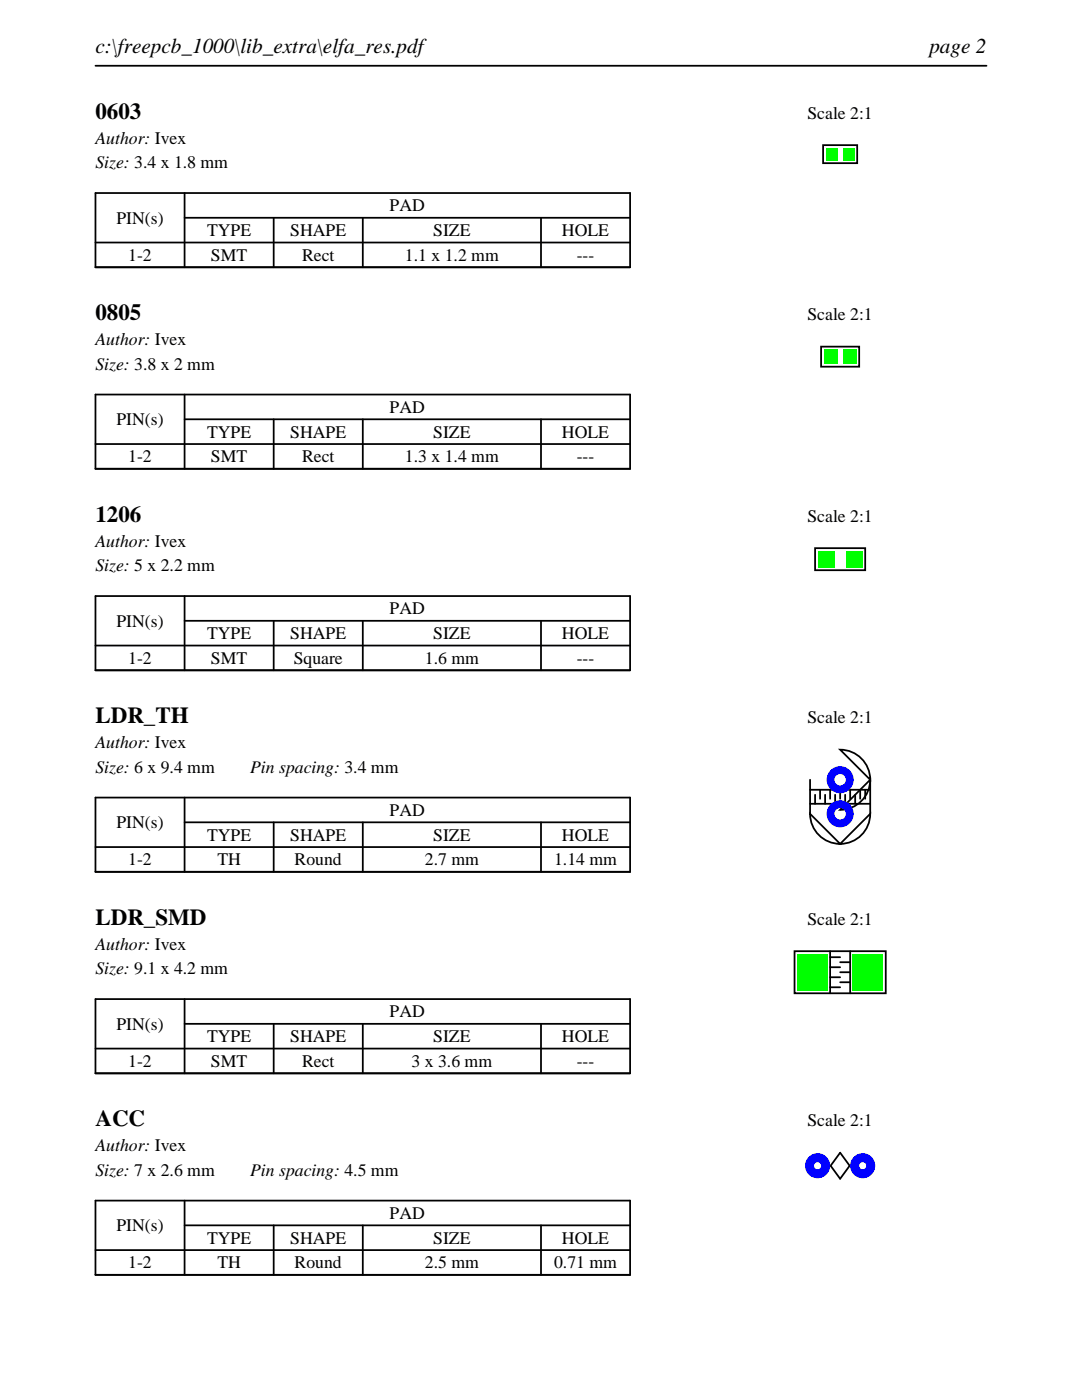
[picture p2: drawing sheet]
<svg xmlns="http://www.w3.org/2000/svg" width="216mm" height="279mm" viewBox="0 0 216 279" stroke-linecap="round" stroke-linejoin="round" font-family="sans-serif">
<path d="M19 13.1h177.8M19 38.5h106.7v14.8h-106.7zM36.8 38.5v14.8M19 48.4h106.7M36.8 43.5h88.9M54.6 43.5v9.8M72.4 43.5v9.8M107.9 43.5v9.8" fill="none" stroke="#000" stroke-width=".35"/>
<path d="M164.2 29h6.8v3.6h-6.8z" fill="none" stroke="#000" stroke-width=".36"/>
<g fill="#0f0">
<path d="M164.8 29.6h2.2v2.4h-2.2z"/>
<path d="M168.2 29.6h2.2v2.4h-2.2z"/>
</g>
<path d="M19 78.7h106.7v14.9h-106.7zM36.8 78.7v14.9M19 88.6h106.7M36.8 83.7h88.9M54.6 83.7v9.9M72.4 83.7v9.9M107.9 83.7v9.9" fill="none" stroke="#000" stroke-width=".35"/>
<path d="M163.8 69.2h7.6v4h-7.6z" fill="none" stroke="#000" stroke-width=".36"/>
<g fill="#0f0">
<path d="M164.4 69.8h2.6v2.8h-2.6z"/>
<path d="M168.2 69.8h2.6v2.8h-2.6z"/>
</g>
<path d="M19 119h106.7v14.8h-106.7zM36.8 119v14.8M19 128.8h106.7M36.8 123.9h88.9M54.6 123.9v9.9M72.4 123.9v9.9M107.9 123.9v9.9" fill="none" stroke="#000" stroke-width=".35"/>
<path d="M162.6 109.4h10v4.4h-10z" fill="none" stroke="#000" stroke-width=".36"/>
<g fill="#0f0">
<path d="M163.2 110h3.2v3.2h-3.2z"/>
<path d="M168.8 110h3.2v3.2h-3.2z"/>
</g>
<path d="M19 159.2h106.7v14.8h-106.7zM36.8 159.2v14.8M19 169.1h106.7M36.8 164.1h88.9M54.6 164.1v9.9M72.4 164.1v9.9M107.9 164.1v9.9" fill="none" stroke="#000" stroke-width=".35"/>
<g fill="none" stroke="#000" stroke-width=".36">
<path d="M161.6 155.6v6.8zM161.6 157.6h12zM162.6 158.6v1.8zM163.6 157.6v1.8zM164.6 158.6v1.8zM165.6 157.6v1.8zM166.6 158.6v1.8zM167.6 149.6a6 6 0 0 1 6 6zM167.6 157.6v1.8zM168.6 158.6v1.8zM169.6 157.6v1.8zM170.6 158.6v1.8z"/>
<path d="M171.6 157.6v1.8zM172.6 157.6v1.8zM173.6 155.6a6 6 0 0 1-6 6zM173.6 155.6v6.8zM161.6 162.4l6 6a6 6 0 0 1-6-6zM161.6 160.4h12zM173.6 162.4a6 6 0 0 1-6 6z"/>
</g>
<g fill="#00f">
<path d="M164.9 162.4a2.7 2.7 0 0 0 5.4 0 2.7 2.7 0 0 0-5.4 0zM166.5 162.4a1.15 1.15 0 0 1 2.3 0 1.15 1.15 0 0 1-2.3 0z"/>
<path d="M164.9 155.6a2.7 2.7 0 0 0 5.4 0 2.7 2.7 0 0 0-5.4 0zM166.5 155.6a1.15 1.15 0 0 1 2.3 0 1.15 1.15 0 0 1-2.3 0z"/>
</g>
<path d="M19 199.4h106.7v14.8h-106.7zM36.8 199.4v14.8M19 209.3h106.7M36.8 204.3h88.9M54.6 204.3v9.9M72.4 204.3v9.9M107.9 204.3v9.9" fill="none" stroke="#000" stroke-width=".35"/>
<path d="M158.5 189.8h18.2v8.4h-18.2zM165.6 189.8v8.4zM165.6 197h2zM165.6 195h2zM165.6 193h2zM165.6 191h2zM167.6 196h2zM167.6 194h2zM167.6 192h2zM169.6 189.8v8.4z" fill="none" stroke="#000" stroke-width=".36"/>
<g fill="#0f0">
<path d="M159.1 190.4h6v7.2h-6z"/>
<path d="M170.1 190.4h6v7.2h-6z"/>
</g>
<path d="M19 239.6h106.7v14.8h-106.7zM36.8 239.6v14.8M19 249.5h106.7M36.8 244.5h88.9M54.6 244.5v9.9M72.4 244.5v9.9M107.9 244.5v9.9" fill="none" stroke="#000" stroke-width=".35"/>
<path d="M165.7 232.6l1.9 2.6zM167.6 230l1.9 2.6zM167.6 230l-1.9 2.6zM169.5 232.6l-1.9 2.6z" fill="none" stroke="#000" stroke-width=".36"/>
<g fill="#00f">
<path d="M160.6 232.6a2.5 2.5 0 0 0 5 0 2.5 2.5 0 0 0-5 0zM162.4 232.6a.75 .75 0 0 1 1.5 0 .75 .75 0 0 1-1.5 0z"/>
<path d="M169.6 232.6a2.5 2.5 0 0 0 5 0 2.5 2.5 0 0 0-5 0zM171.4 232.6a.75 .75 0 0 1 1.5 0 .75 .75 0 0 1-1.5 0z"/>
</g>
<g font-size="4.6">
<text x="19" y="23.7">0603</text>
<text x="19" y="63.9">0805</text>
<text x="19" y="104.1">1206</text>
<text x="19" y="144.4">LDR_TH</text>
<text x="19" y="184.6">LDR_SMD</text>
<text x="19" y="224.8">ACC</text>
</g>
<g font-size="4.2">
<text x="19" y="10.6">c:\freepcb_1000\lib_extra\elfa_res.pdf</text>
<text x="185.4" y="10.6">page 2</text>
</g>
<g font-size="3.5">
<text x="161.1" y="23.7">Scale 2:1</text>
<text x="19" y="28.6">Author: Ivex</text>
<text x="19" y="33.6">Size: 3.4 x 1.8 mm</text>
<text x="23.2" y="44.6">PIN(s)</text>
<text x="41.3" y="47.1">TYPE</text>
<text x="57.9" y="47.1">SHAPE</text>
<text x="77.8" y="42.2">PAD</text>
<text x="86.4" y="47.1">SIZE</text>
<text x="112.1" y="47.1">HOLE</text>
<text x="25.6" y="52.1">1-2</text>
<text x="42.1" y="52.1">SMT</text>
<text x="60.3" y="52.1">Rect</text>
<text x="80.8" y="52.1">1.1 x 1.2 mm</text>
<text x="115.1" y="52.1">---</text>
<text x="161.1" y="63.9">Scale 2:1</text>
<text x="19" y="68.9">Author: Ivex</text>
<text x="19" y="73.8">Size: 3.8 x 2 mm</text>
<text x="77.8" y="82.4">PAD</text>
<text x="23.2" y="84.8">PIN(s)</text>
<text x="41.3" y="87.3">TYPE</text>
<text x="57.9" y="87.3">SHAPE</text>
<text x="86.4" y="87.3">SIZE</text>
<text x="112.1" y="87.3">HOLE</text>
<text x="25.6" y="92.3">1-2</text>
<text x="42.1" y="92.3">SMT</text>
<text x="60.3" y="92.3">Rect</text>
<text x="80.8" y="92.3">1.3 x 1.4 mm</text>
<text x="115.1" y="92.3">---</text>
<text x="161.1" y="104.1">Scale 2:1</text>
<text x="19" y="109.1">Author: Ivex</text>
<text x="19" y="114">Size: 5 x 2.2 mm</text>
<text x="23.2" y="125.1">PIN(s)</text>
<text x="77.8" y="122.6">PAD</text>
<text x="41.3" y="127.6">TYPE</text>
<text x="57.9" y="127.6">SHAPE</text>
<text x="86.4" y="127.6">SIZE</text>
<text x="112.1" y="127.6">HOLE</text>
<text x="25.6" y="132.5">1-2</text>
<text x="42.1" y="132.5">SMT</text>
<text x="58.6" y="132.5">Square</text>
<text x="84.8" y="132.5">1.6 mm</text>
<text x="115.1" y="132.5">---</text>
<text x="19" y="149.3">Author: Ivex</text>
<text x="161.1" y="144.4">Scale 2:1</text>
<text x="19" y="154.2">Size: 6 x 9.4 mm</text>
<text x="49.9" y="154.2">Pin spacing: 3.4 mm</text>
<text x="23.2" y="165.3">PIN(s)</text>
<text x="41.3" y="167.8">TYPE</text>
<text x="57.9" y="167.8">SHAPE</text>
<text x="77.8" y="162.8">PAD</text>
<text x="86.4" y="167.8">SIZE</text>
<text x="112.1" y="167.8">HOLE</text>
<text x="25.6" y="172.7">1-2</text>
<text x="43.4" y="172.7">TH</text>
<text x="58.8" y="172.7">Round</text>
<text x="84.8" y="172.7">2.7 mm</text>
<text x="110.6" y="172.7">1.14 mm</text>
<text x="161.1" y="184.6">Scale 2:1</text>
<text x="19" y="189.5">Author: Ivex</text>
<text x="19" y="194.5">Size: 9.1 x 4.2 mm</text>
<text x="77.8" y="203.1">PAD</text>
<text x="23.2" y="205.5">PIN(s)</text>
<text x="41.3" y="208">TYPE</text>
<text x="57.9" y="208">SHAPE</text>
<text x="86.4" y="208">SIZE</text>
<text x="112.1" y="208">HOLE</text>
<text x="25.6" y="212.9">1-2</text>
<text x="42.1" y="212.9">SMT</text>
<text x="60.3" y="212.9">Rect</text>
<text x="82.1" y="212.9">3 x 3.6 mm</text>
<text x="115.1" y="212.9">---</text>
<text x="161.1" y="224.8">Scale 2:1</text>
<text x="19" y="229.7">Author: Ivex</text>
<text x="19" y="234.7">Size: 7 x 2.6 mm</text>
<text x="49.9" y="234.7">Pin spacing: 4.5 mm</text>
<text x="23.2" y="245.7">PIN(s)</text>
<text x="77.8" y="243.3">PAD</text>
<text x="41.3" y="248.2">TYPE</text>
<text x="57.9" y="248.2">SHAPE</text>
<text x="86.4" y="248.2">SIZE</text>
<text x="112.1" y="248.2">HOLE</text>
<text x="25.6" y="253.2">1-2</text>
<text x="43.4" y="253.2">TH</text>
<text x="58.8" y="253.2">Round</text>
<text x="84.8" y="253.2">2.5 mm</text>
<text x="110.6" y="253.2">0.71 mm</text>
</g>
</svg>
